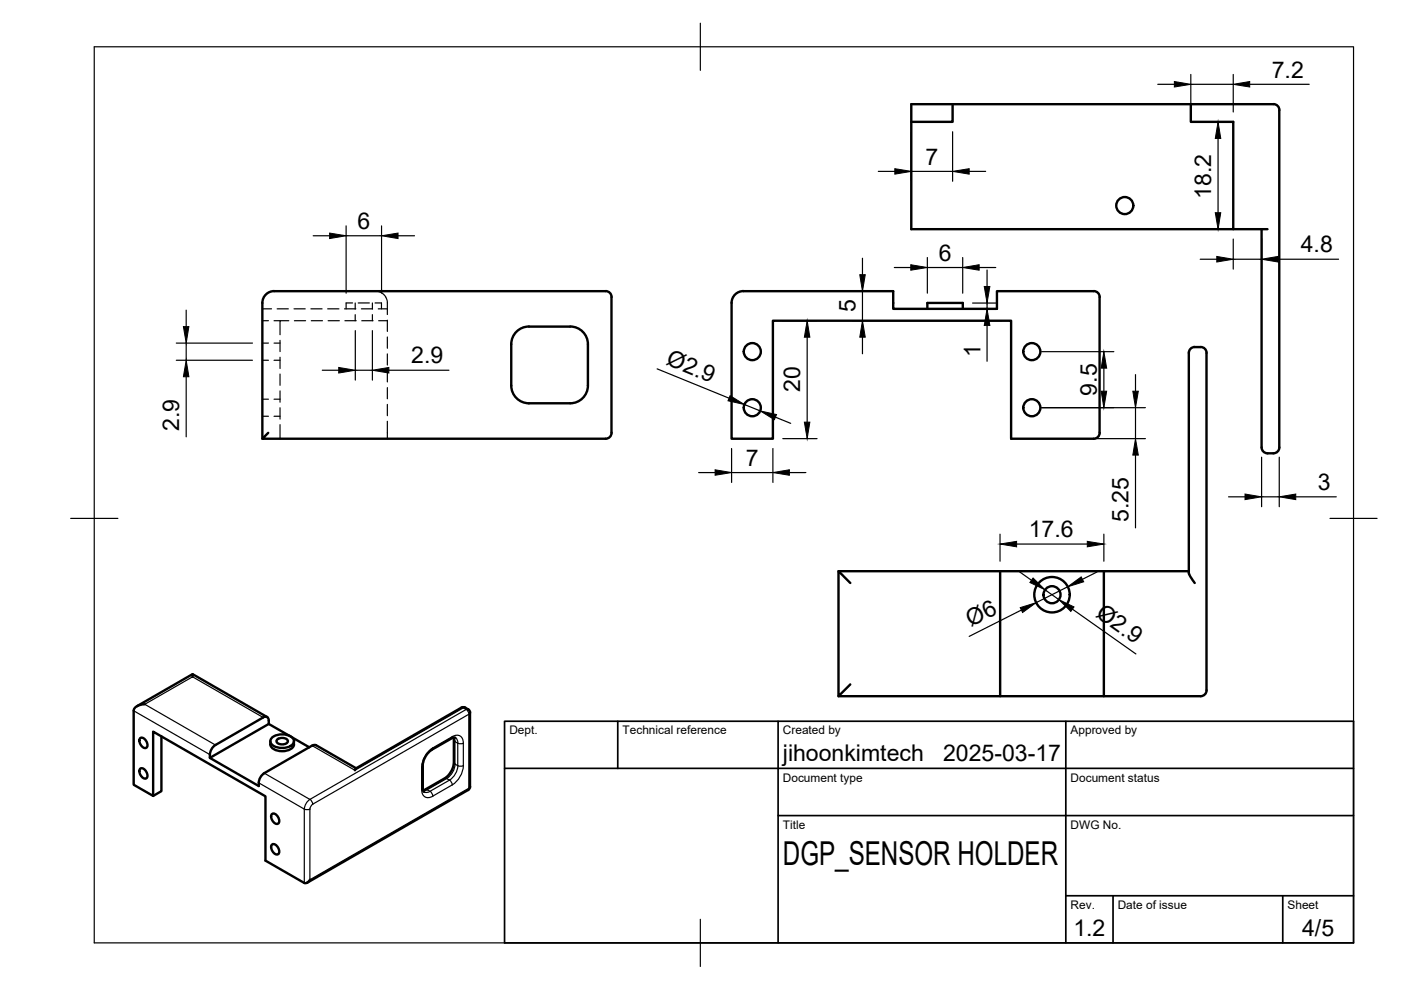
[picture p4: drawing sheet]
<svg xmlns="http://www.w3.org/2000/svg" width="297mm" height="210mm" viewBox="0 0 297 210" stroke-linecap="round" stroke-linejoin="round" font-family="sans-serif">
<!-- layer: Visible -->
<g fill="none" stroke="#000" stroke-width=".51">
<path d="M202 22.1v3.7h-8.8M252.5 22.1h-59.3v26.5h75.5M270 22.1h-17.5v3.7h9v22.8M270 22.1a1.26 1.26 0 0 1 1.3 1.2l-.1 71.6M267.5 48.6v46.3M58.1 61.7h70.3M58.1 61.7a2.51 2.51 0 0 0-2.5 2.5v28.8M109.5 70.3a3.6 3.6 0 0 1 2.6-1l8.8-.1a3.8 3.8 0 0 1 3.8 3.8v8.7a3.8 3.8 0 0 1-3.8 3.8h-8.7a3.8 3.8 0 0 1-3.8-3.7v-8.8a3.7 3.7 0 0 1 1.1-2.7zM128.4 61.7a1.23 1.23 0 0 1 1.2 1.3l.1 28.8a1.26 1.26 0 0 1-1.3 1.2M157.6 61.7h31.8v3.8h22v-3.8h20.5M157.6 61.7a2.51 2.51 0 0 0-2.5 2.5v28.8h8.8v-25h50.5v25h17.5a1.26 1.26 0 0 0 1.3-1.2M196.6 65.5v-1.3h7.5v1.3"/>
<path d="M231.9 61.7a1.26 1.26 0 0 1 1.3 1.3M233.1 63v28.8M254.6 73.6h-1.3a1.26 1.26 0 0 0-1.2 1.2v46.8l1.2 2M254.6 73.6a1.23 1.23 0 0 1 1.2 1.2v70.6a2.34 2.34 0 0 1-.5 2l-.7 .2M56.9 91.8l-1.3 1.2h72.8M267.5 94.9a1.26 1.26 0 0 0 1.2 1.2h1.3a1.26 1.26 0 0 0 1.3-1.2M177.8 121.1h56.2M180.3 123.6l-2.5-2.5v26.5l2.5-2.5M212 121.1v26.5M252.1 121.1h-18.1v26.5h20.6M29 149.7l11.8-6.8 15.8 9.1M29.8 156.5a1.39 1.39 0 0 1 1.2 2.1 1.39 1.39 0 0 1-1.2-2.1z"/>
<path d="M30.7 149.3a2.07 2.07 0 0 0-2.4 1.4v15.7l4.2 2.4v-13.7l23.8 13.7v13.7l8.2 4.7a1.04 1.04 0 0 0 1.2-.7M34.2 156.1v11.6l-1.7 1.1M40.8 142.9v.6M57 152.8v.7l4.5 2.6M57 153.5l-12.5 7.2M57 152.8a.72 .72 0 0 0-.4-.8 .72 .72 0 0 0-.8 .1l-10.1 5.9a2.53 2.53 0 0 0-1.2 2M57.3 157.2a1.75 1.75 0 0 0 1.9 2 3 3 0 0 0 3-1l.1-1M57.6 156.4a3.4 3.4 0 0 1 4.7 .4 1.26 1.26 0 0 1-1.2 1.6 3.3 3.3 0 0 1-3.7-.9v-.7zM58.7 156.9a1.51 1.51 0 0 1 2.3 .2 1.42 1.42 0 0 1-2.4 0zM61.7 156.2l3.9 2.2M66.2 158.1l-10.2 5.8a2.73 2.73 0 0 0-1.1 2.8l-10.4-6v-.7M66.2 158.1l.8-.1 8.5 4.9"/>
<path d="M96.2 156.4v5.3a4.5 4.5 0 0 1-1.9 3.3l-4.6 2.6M96.5 156.4l-.8 .2-4.1 2.4a4.4 4.4 0 0 0-2 3.3v5l.3 .6M97.8 150l-22.4 12.9-.2 .4M98.6 150l.6 .4M98.7 150h-.9M99.3 150.4l.4 .7v15.7M177.8 147.6h56.2M29.8 162.9a1.39 1.39 0 0 1 1.2 2.1 1.39 1.39 0 0 1-1.2-2.1zM57.7 172.5a1.39 1.39 0 0 1 1.3 2.1 1.39 1.39 0 0 1-1.3-2.1zM57.7 179a1.39 1.39 0 0 1 1.3 2.1 1.39 1.39 0 0 1-1.3-2.1zM99.2 167.5l-34.1 19.7M99.7 166.8l-.4 .7"/>
<circle cx="238.5" cy="43.6" r="1.81"/>
<circle cx="159.5" cy="74.6" r="1.81"/>
<circle cx="218.8" cy="74.6" r="1.81"/>
<circle cx="159.5" cy="86.4" r="1.81"/>
<circle cx="218.8" cy="86.4" r="1.81"/>
<circle cx="223" cy="126.1" r="3.8"/>
<circle cx="223" cy="126.1" r="1.81"/>
</g>
<!-- layer: Visible Narrow -->
<g fill="none" stroke="#000" stroke-width=".25">
<path d="M28.3 150.7l16.2 9.3M55.8 152.1l-15-8.6-10.1 5.8 15 8.7M66.2 158.1l9 5.2 23-13.2 .6 .3-33.1 19.1M91.8 158.6l-.2 .3M91.8 158.6a5.2 5.2 0 0 0-2.4 4l.2-.3M95.9 156.2l-4.1 2.4M95.9 156.2a1.45 1.45 0 0 1 1.6-.2 1.45 1.45 0 0 1 .7 1.6M95.9 156.2l-.2 .4M96.3 156.4l.2 .8-.3-.3M96.6 156.4a1.26 1.26 0 0 1 .5 1.2M97 157.6l-.5-.4v4.8M97 157.6v4.7"/>
<path d="M97.1 157.6l.6 .1 .5-.1M97.8 150l.4 .1M98.2 157.6v4.7M98.7 150l-.5 .1M99.3 150.4h-.5l.4 .5 .2 .5 .3-.3M54.9 166l9.6 5.5M56 163.9l9.7 5.6M64.5 171.5v15.7M64.5 171.5l.6 .2 .6-.2M65.7 169.5l.4 .4 .2 .6M65.7 169.5a2.58 2.58 0 0 0-1.2 2M66.3 170.5l33.1-19.1v15.7l-33.7 19.4v-15"/>
<path d="M66.3 170.5l-.4 .5-.2 .5M89.4 162.7v4.7M90.2 167.4h.4M90.6 167.4l-.9 .3M91.2 167.8l.4 .4 .2 .6M91.2 167.8a1.25 1.25 0 0 1-1.3 .1M94.3 165l.4 .1M94.7 165.1l.6 .3-4.1 2.4-.6-.4M94.7 165.1l-4.1 2.3M95.9 166.4l-4.1 2.4a1.38 1.38 0 0 1-1.8 .1 1.38 1.38 0 0 1-.4-1.8M96.2 161.7l.3 .3M96.5 162l.5 .3"/>
<path d="M96.5 162a3.9 3.9 0 0 1-1.8 3.1M97.1 162.3l.6 .2 .5-.2M97.1 162.3a3.9 3.9 0 0 1-1.8 3.1l.4 .4 .2 .6M98.2 162.3a5.2 5.2 0 0 1-2.3 4.1M99.7 166.8l-.4 .7"/>
</g>
<!-- layer: Hidden -->
<g fill="none" stroke="#000" stroke-width=".25">
<path d="M55.6 65.5h2M55.6 68h1.3M55.6 72.7h1.3M55.6 76.4h1.3M58.1 68h1.3M58.1 72.7h1.3M58.1 76.4h1.3M58.8 65.5h2.3M59.4 72.2v2.3M59.4 75.7v2.4M59.4 79.3v2.4M61.2 68h-1.8v3"/>
<path d="M62.3 65.5h2.4M62.4 68h2.4M65.9 65.5h2.4M66 68h2.4M69.5 65.5h2.4M69.6 68h2.3M73 65.5h2.4M73.1 68h2.4M74.8 64.2h-1.4v1.3M75.3 64.2v1.3M75.3 66.7v1.3M75.9 64.2h2.4"/>
<path d="M76.6 65.5h2.4M76.7 68h2.4M79 64.2v1.3M79 66.7v1.3M79.5 64.2h1.4v1.3M79.6 61.7l1.3 .4 .9 .8 .3 .9v2.9M80.2 65.5h1.9M80.3 68h1.8M82.1 67.9v2.4M82.1 71.5v2.3M82.1 75v2.4M82.1 78.6v2.4"/>
<path d="M55.6 84.6h1.3M55.6 88.3h1.3M58.1 84.6h1.3M58.1 88.3h1.3M59.4 82.9v2.4M59.4 86.5v2.4M59.4 90v3M82.1 89.3v3.7M82.1 82.2v2.4M82.1 85.7v2.4"/>
</g>
<!-- layer: BORDER -->
<path d="M20 9.9h267v190h-267zM148.5 4.9v10M15 109.9h10M282 109.9h10M148.5 194.9v10" fill="none" stroke="#000" stroke-width=".25"/>
<!-- layer: TITLEBLOCK -->
<path d="M107 152.9h180v47h-180zM131 152.9v10M165 152.9v47M226 152.9v47M107 162.9h180M165 172.9h122M226 189.9h61M236 189.9v10M272 189.9v10" fill="none" stroke="#000" stroke-width=".36"/>
<!-- layer: FD_Dimensions -->
<g fill="none" stroke="#000" stroke-width=".25">
<path d="M245.5 17.9h3.5M252.5 15.8v7.9M252.5 17.9h9M261.5 15.8v7.9M265 17.9h12.6M186.2 36.3h3.5M193.2 27.9v10.5M193.2 36.3h8.8M202 27.9v10.5M205.5 36.3h3.5M256.2 25.8h3.2M258.3 29.4v15.7"/>
<path d="M66.4 50h3.5M73.4 47.9v14.3M73.4 50h7.5M80.9 47.9v14.3M84.4 50h3.5M182.9 54.8v3.4M189.6 56.7h3.5M196.6 54.6v7.6M196.6 56.7h7.5M204.1 54.6v7.6M207.6 56.7h3.5M209.3 57.2v3.5"/>
<path d="M254.5 55h3.5M256.2 48.6h3.2M261.5 50.7v6.4M261.5 55h6M267.5 50.7v6.4M271 55h12.8M37.4 72.7h16.1M37.4 76.4h16.1M39.5 65.8v3.5M39.5 72.7v3.7M39.5 79.9v12.7M68.3 78.5h3.5"/>
<path d="M75.3 70.1v10.5M75.3 78.5h3.7M79 70.1v10.5M82.4 78.5h12.8M139.3 78.2l15.3 6.2M159.7 61.8h25.3M166 68h7.2M171.1 71.5v18M180.8 68h31.5M182.9 61.8v6.2M182.9 71.5v3.5M206.2 64.3h5.2"/>
<path d="M206.2 65.5h5.2M209.3 64.3v1.2M209.3 69v7.6M220.8 74.6h15.4M234 78.1v4.8M240.7 79.4v3.5M155.1 95.1v7.2M157.8 85.8l3.4 1.3M163.9 95.1v7.2M164.4 88.4l3.2 1.4M166 93h7.2M216.5 93h26.3"/>
<path d="M220.8 86.4h22M240.7 86.4v6.6M240.7 96.5v15.4M267.5 96.9v10.5M271.2 96.9v10.5M148.1 100.2h3.5M155.1 100.2h8.8M167.4 100.2h3.5M212 113.3v5.7M215.5 115.4h15M234 113.3v5.7M260.5 105.3h3.5"/>
<path d="M267.5 105.3h3.7M274.7 105.3h8.6M215.8 121l2.9 2M216.6 129.3l-11.1 5.6M221.6 125l2.9 2.1M226.4 124.4l-6.7 3.4M227.4 129.2l13.4 9.5M232.6 121.3l-3.1 1.5"/>
</g>
<g fill="#000" stroke="#000" stroke-width=".21">
<path d="M249 17.3l3.5 .6-3.5 .6zM261.5 17.9l3.5-.6v1.2zM189.7 35.8l3.5 .5-3.5 .6zM202 36.3l3.5-.5v1.1zM258.3 25.8l.5 3.6h-1.1zM69.9 49.4l3.5 .6-3.5 .6zM80.9 50l3.5-.6v1.2zM182.3 58.2h1.2l-.6 3.6zM193.1 56.1l3.5 .6-3.5 .6zM204.1 56.7l3.5-.6v1.2zM257.7 45.1h1.1l-.5 3.5zM258 54.4l3.5 .6-3.5 .6z"/>
<path d="M267.5 55l3.5-.6v1.2zM38.9 69.3h1.1l-.5 3.4zM39.5 76.4l.5 3.5h-1.1zM71.8 77.9l3.5 .6-3.5 .6zM79 78.5l3.4-.6v1.2zM171.1 68l.6 3.5h-1.2zM182.9 68l.6 3.5h-1.2zM208.7 60.7h1.2l-.6 3.6zM209.3 65.5l.6 3.5h-1.2zM234 74.6l.6 3.5h-1.1zM151.6 99.6l3.5 .6-3.5 .6zM154.8 83.9l3 1.9-3.5-.8z"/>
<path d="M161.2 87.1l3.4 .8-.4 1.1zM163.9 100.2l3.5-.6v1.2zM170.5 89.5h1.2l-.6 3.5zM233.5 82.9h1.1l-.6 3.5zM240.2 82.9h1.1l-.6 3.5zM240.7 93l.6 3.5h-1.1zM212 115.4l3.5-.6v1.1zM230.5 114.8l3.5 .6-3.5 .5zM264 104.7l3.5 .6-3.5 .6zM271.2 105.3l3.5-.6v1.2zM216.3 128.8l3.4-1-2.9 2.1zM219 122.5l2.6 2.5-3.2-1.5z"/>
<path d="M224.5 127.1l3.2 1.6-.7 .9zM226.4 124.4l2.8-2.1 .6 1.1z"/>
</g>
<text font-size="7" x="166" y="183.4">DGP_SENSOR HOLDER</text>
<g font-size="4.9">
<text x="269.6" y="16.5">7.2</text>
<text x="196.2" y="34.9">7</text>
<text x="256.8" y="42.1" transform="rotate(-90 256.8 42.1)">18.2</text>
<text x="75.8" y="48.5">6</text>
<text x="275.8" y="53.5">4.8</text>
<text x="199" y="55.3">6</text>
<text x="181.4" y="66.2" transform="rotate(-90 181.4 66.2)">5</text>
<text x="87.2" y="77">2.9</text>
<text x="141" y="77.2" transform="rotate(22 141 77.2)">Ø2.9</text>
<text x="207.9" y="75.7" transform="rotate(-90 207.9 75.7)">1</text>
<text x="169.7" y="83.2" transform="rotate(-90 169.7 83.2)">20</text>
<text x="232.6" y="83.9" transform="rotate(-90 232.6 83.9)">9.5</text>
<text x="38" y="91.3" transform="rotate(-90 38 91.3)">2.9</text>
<text x="158.1" y="98.8">7</text>
<text x="279.4" y="103.9">3</text>
<text x="218.1" y="113.9">17.6</text>
<text x="239.3" y="110.7" transform="rotate(-90 239.3 110.7)">5.25</text>
<text x="232.1" y="130.6" transform="rotate(35 232.1 130.6)">Ø2.9</text>
<text x="205.9" y="133" transform="rotate(-27 205.9 133)">Ø6</text>
<text x="166" y="161.4">jihoonkimtech</text>
<text x="200" y="161.4">2025-03-17</text>
<text x="227.6" y="198.6">1.2</text>
<text x="276.1" y="198.6">4/5</text>
</g>
<g font-size="2.5">
<text x="108" y="155.7">Dept.</text>
<text x="132" y="155.7">Technical reference</text>
<text x="166" y="155.7">Created by</text>
<text x="227" y="155.7">Approved by</text>
<text x="166" y="165.7">Document type</text>
<text x="227" y="165.7">Document status</text>
<text x="166" y="175.7">Title</text>
<text x="227" y="175.7">DWG No.</text>
<text x="227" y="192.7">Rev.</text>
<text x="237" y="192.7">Date of issue</text>
<text x="273" y="192.7">Sheet</text>
</g>
</svg>
